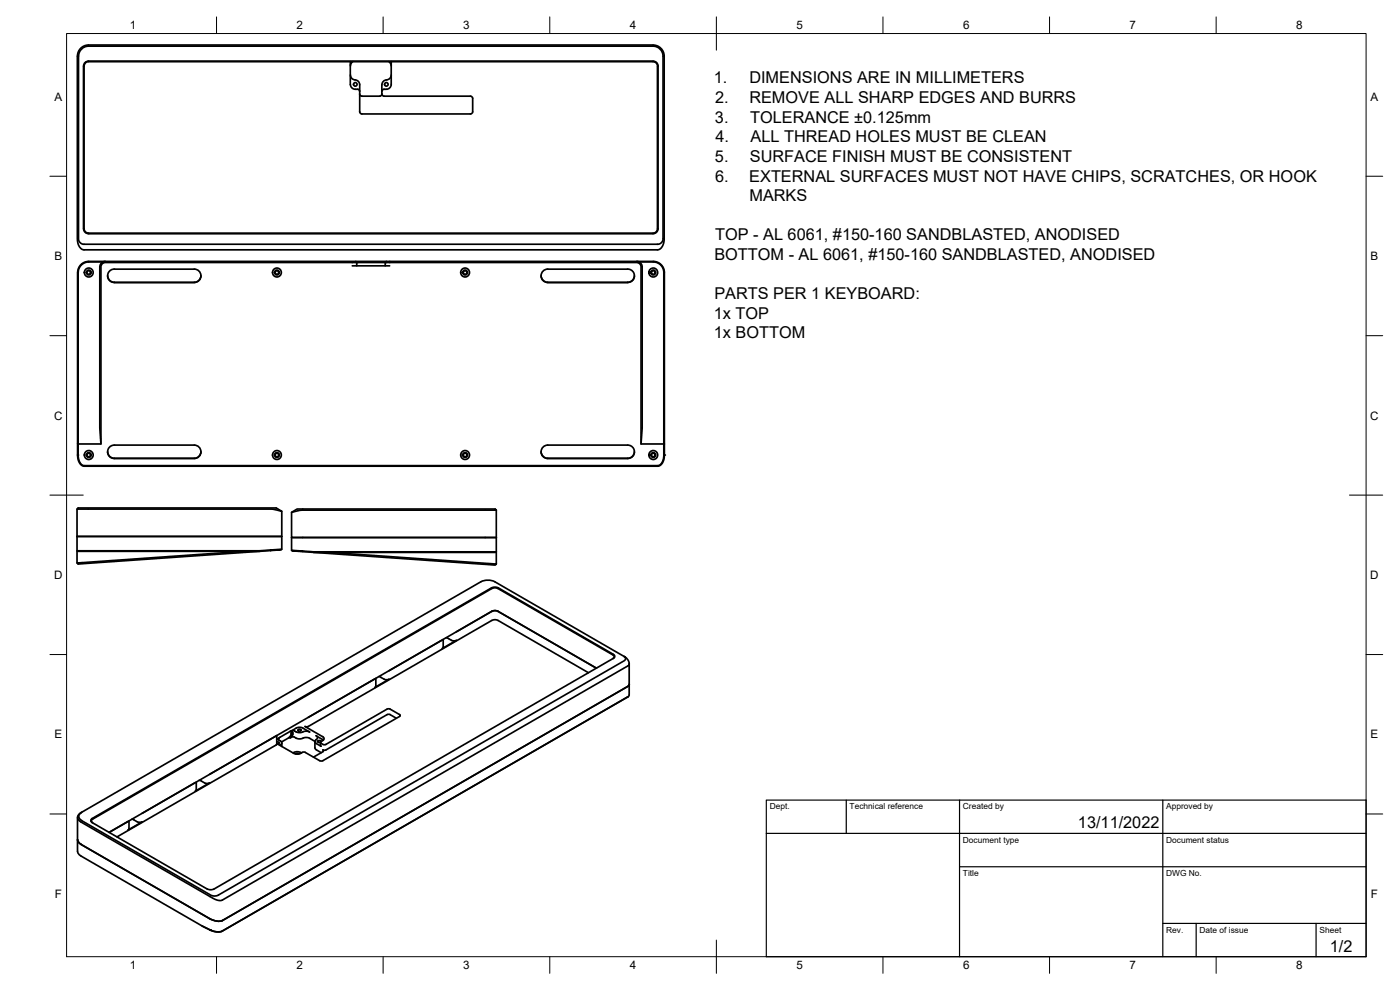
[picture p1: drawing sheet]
<svg xmlns="http://www.w3.org/2000/svg" width="420mm" height="297mm" viewBox="0 0 420 297" stroke-linecap="round" stroke-linejoin="round" font-family="sans-serif">
<!-- layer: Visible -->
<g fill="none" stroke="#000" stroke-width=".51">
<path d="M23.2 16.8a3.3 3.3 0 0 1 3.4-3.3h169.4a3.3 3.3 0 0 1 3.3 3.4v55l-.6 2.1-.5 .6-.7 .4-172.8-.1-1-1.1-.5-1.9v-55M24.2 15a2.99 2.99 0 0 1 2.4-1.1h169.4a2.99 2.99 0 0 1 3 3v54.9l-.3 .8-.8 .6-172.8 .1-1.1-.5-.4-1v-55l.1-.6zM26.6 18.5h169.4a1.34 1.34 0 0 1 1.3 1.3v48.8a1.34 1.34 0 0 1-1.3 1.4h-169.4a1.38 1.38 0 0 1-1.4-1.4v-48.8M26.6 18.5a1.33 1.33 0 0 0-1.3 1.3M105.1 18.5v6.8M105.9 18.5l-.6 .5-.1 .8M116.7 18.5l.5 .5 .2 .8M117.4 18.5v6.8M105.2 22.5a1.67 1.67 0 0 0 1.8 1.6 1.47 1.47 0 0 1 .9 1.3v8.1l.5 .6 32.8 .1 .5-.2 .2-.5v-4l-.2-.4-.5-.2h-25.9M105.2 25.3a1.76 1.76 0 0 0 2.3 1.5l.4 .6M107.9 28.2l.2 .5 .5 .2h5.4l.4-.2 .2-.5 .2 .5 .5 .2M114.6 25.4v2.8"/>
<path d="M115.3 26.8l-.5 .2-.2 .4M117.4 22.5a1.67 1.67 0 0 1-1.8 1.6 1.47 1.47 0 0 0-1 1.3M117.4 25.3a1.63 1.63 0 0 1-2.1 1.5M26.6 70.1h169.4M26.6 70.1a1.52 1.52 0 0 1-1.5-1.5v-48.8a1.49 1.49 0 0 1 1.5-1.5h169.4a1.49 1.49 0 0 1 1.5 1.5v48.8a1.49 1.49 0 0 1-1.5 1.5M30.9 78.6h-4.3a3.2 3.2 0 0 0-3.1 3.2v55.1l.5 1.8 .4 .7 .6 .3h172.5l1-.7 .7-2.1v-3.7h-6.8v-53.3l-.5-.9-.7-.2h-75.6v1M31.6 78.4h-5a3.3 3.3 0 0 0-3.3 3.4M105.7 79.8h11.2M106.7 78.4h-75.2l-.9 .3-.5 .7-.1 .6v48.4l.3 4.8h-7v-51.4M106.7 78.4h9.3a2.86 2.86 0 0 1-2.5 .4h-4.7a2.38 2.38 0 0 1-2.1-.4zM107.1 78.8h-75.7l-.6 .2-.5 .9v53.3M107.1 78.8v1"/>
<path d="M116 78.4h75.2l.8 .3 .6 .7 .1 .6v48.4l-.3 4.8M191.1 78.4h5a3.3 3.3 0 0 1 3.3 3.4v54.9l-.5 2.1-1.2 1-172.5 .1-1.1-.7-.6-1.1-.2-1.4v-3.5M191.8 78.6h4.3a3.2 3.2 0 0 1 3.1 3.2v51.4h.2M34.3 80.8l24-.1a2 2 0 0 1 2 2 2 2 0 0 1-2 2M34.3 84.8h24M34.3 84.7h24M34.3 80.7a2 2 0 0 0-2 2 2 2 0 0 0 2 2 2.04 2.04 0 0 1-2-2M60.3 82.7a2 2 0 0 1-2 2M162.4 82.7a2 2 0 0 0 2 2M164.4 84.8h24M164.4 84.7h24M188.4 84.7a2 2 0 0 0 2-2 2 2 0 0 0-2-2l-24 .1a1.99 1.99 0 0 0-2 2 1.99 1.99 0 0 0 2 1.9"/>
<path d="M190.4 82.7a2 2 0 0 1-2 2M34.3 133.5h24a2 2 0 0 1 2 2 2 2 0 0 1-2 2M34.3 137.5h24M34.3 133.5a2 2 0 0 0-2 2 2 2 0 0 0 2 2 2.04 2.04 0 0 1-2-2M60.3 135.5a2 2 0 0 1-2 2M162.4 135.5a2 2 0 0 0 2 2M164.4 137.5h24M188.4 137.5a2 2 0 0 0 2-2 2 2 0 0 0-2-2h-24a2 2 0 0 0-2 2.1 2 2 0 0 0 2 1.9M190.4 135.5a2 2 0 0 1-2 2M23.1 152.7v8.3M84.6 153.4l-1.7-1h-57.8a2.18 2.18 0 0 0-2 .3h58.4l3.1 .7v7.6h-61.5M87.5 153.7l1.7-1h57.8a2.18 2.18 0 0 1 1.9 .4h-58.3l-3.1 .6v7.6h61.4"/>
<path d="M148.9 153.1v8.2M23.1 165.3h54.8v.1h-54.6zM23.1 161h61.5v3.8M23.1 161v7.9M77.9 165.3l6.7-.5-.5 .2-60.3 4.2h-.3l-.4-.3 50-3.5M94.2 165.6h54.7l-.1 .1h-54.6zM94.2 165.6l-6.7-.5 .2 .2 6.5 .4M94.2 165.7l54.3 3.9 .4-.4-49.9-3.5M148.9 161.3h-61.4v3.8M148.9 161.3v7.9M132.7 192l-16 9.3M133 191.9v2.3l-.3 .4"/>
<path d="M133.9 191.3l.7 .3a2.18 2.18 0 0 0 2.4 .5M136.9 192.1l-4.2 2.5M147.6 183.4l-114.9 66.4 5.7-3.3M147.6 183.4l-10.7 6.2M147.6 183.4l1.1-.2 .8 .2 29.5 17.1M184 197.6l.3-.5-.3-.6-34.5-19.9-1.6-.2-120.1 69.4M187.3 196.9l-38.8-22.3-1.8-.5-1.9 .2-120.6 69.6M188.8 199.1v9.5l-.4 .5M87.4 219.4v.9M87.4 219.4l.5 .5v.5l-.5 .7M87.4 219.3l.1 1.1-.4 .6-2.6 1.6M87.5 219.3l-3.8 2.2"/>
<path d="M87.5 219.8l-.2 .7-.7 .9M89.4 219l.6-.2 .4 .3-.6 .3zM92.9 219.6l-1.2-.2a3.6 3.6 0 0 1-3.8-.2l-.5 .1a3.4 3.4 0 0 1 3.2-1l2.3 1.3M112.5 203.7l-20 11.6M112.8 203.5v2.4M112.8 205.8l-.3 .5M113.7 203l.7 .2a2.18 2.18 0 0 0 2.4 .6l-4.3 2.5M119 215.5l-1.9-1.1h-.9l-18.4 10.6h-.9M119.9 214.4l.2 .2-.2 .4-23.2 13.3-.8-.1-4.5-2.5h-.5l-1 .5h-1.4l-5.4-3.1M119.9 214.4l-2.8-1.6-.7-.1-18.6 10.6h-.9M176.6 201.9l-27.1-15.7-1.6-.2-55.4 32h-.9l5.2 3M188.4 209.1l-122.4 70.5-1.8-.1-3.5-1.6-36.8-21.3-.6-1.2v-10.2"/>
<path d="M188.4 205.9l-122 70.4h-1.6l-1.8-.7-38.8-22.3-.8-.8-.1-.6M188.4 209.1l-121.7 70.2-1 .3-1.6-.2-3.5-1.6M188.5 209l-.1 .1M188.8 205.3l-.3 .6M58.6 234.8l-15.9 9.2M58.9 234.6v2.3l-.3 .4M59.8 234.1l.7 .3a2.18 2.18 0 0 0 2.4 .5l-4.3 2.5M82.9 223.5l-47.8 27.6M82.9 220.8l-20 11.6M83.1 220.7v2.6M83.1 222.6h.4l.3 .3-.5 .3M83.1 223.2l-.2 .3"/>
<path d="M83.7 221.5l-.2 .4M83.7 221.5l-.6 .3M83.7 221.5l-.2 .4 .6 .4M84.2 222.3a.64 .64 0 0 1 .4 .6 .64 .64 0 0 1-.4 .6M84.2 223.4l-.2 .2M84.6 222.9v1.1M87.5 221l-.4 .4 .8-.3a3.6 3.6 0 0 0 3.8 .2l1.2 .2M88.7 226.2l.5-.2 .5 .2M90.2 225.8l.2 .1M90.2 225.8l-1.2-.3-1.1 .4M92.9 221.5l1.6 .9v2M94.5 224.4l.4 .6"/>
<path d="M94.9 225l1.5 .8M96.2 222.8l.2 1.1-1.5-.8M96.3 222.5a.53 .53 0 0 0-.5-.3 .53 .53 0 0 0-.5 .4l.9 .1M96.4 222.5l-.2 .4 .7 .4M96.8 221.9l-1.9-1.2a.73 .73 0 0 1 .4 .8 .73 .73 0 0 1-.7 .6 .62 .62 0 0 0 .3 1M96.8 222.2l-.4 .3M96.8 221a.64 .64 0 0 1 .5 .6 .64 .64 0 0 1-.5 .6M96.8 221.9l.3 .1M96.9 225l.2 .4-.2 .2-2.8 1.6M24.3 243.9a1.44 1.44 0 0 0-1 1.3 1.44 1.44 0 0 0 .9 1.4l39.7 22.9 1.4 .6 1.1 .1 122-70.4 .4-.4v-.7l-.7-1.1-.8-.7 .4 .7-.4 .7-122 70.4-1 .1-1-.2-38.8-22.4M24.5 243.7a1.29 1.29 0 0 0-.9 1.3 1.29 1.29 0 0 0 .9 1.2M27.7 246.8l-.3-.2a.62 .62 0 0 1 .3-1l120.2-69.4h.9l.8 .2 34.5 19.9 .4 .5-.4 .7-120.2 69.4-.9 .1-.8-.3-34.5-19.9"/>
<path d="M27.8 245.8l-.4 .5 .4 .6M38.7 246.3v2.3l-.3 .4 4.3-2.4M39.6 245.8l1.6 .8M41.2 246.6l.7 .1 .8-.1"/>
<circle cx="106.6" cy="25.3" r=".54"/>
<circle cx="115.9" cy="25.3" r=".54"/>
<circle cx="26.6" cy="81.8" r=".54"/>
<circle cx="26.6" cy="81.8" r=".73"/>
<circle cx="26.6" cy="81.8" r="1.33"/>
<circle cx="83.1" cy="81.8" r=".54"/>
<circle cx="83.1" cy="81.8" r=".73"/>
<circle cx="83.1" cy="81.8" r="1.33"/>
<circle cx="139.6" cy="81.8" r=".54"/>
<circle cx="139.6" cy="81.8" r=".73"/>
<circle cx="139.6" cy="81.8" r="1.33"/>
<circle cx="196.1" cy="81.8" r=".54"/>
<circle cx="196.1" cy="81.8" r=".73"/>
<circle cx="196.1" cy="81.8" r="1.33"/>
<circle cx="26.6" cy="136.5" r=".54"/>
<circle cx="26.6" cy="136.5" r=".73"/>
<circle cx="26.6" cy="136.5" r="1.33"/>
<circle cx="83.1" cy="136.5" r=".54"/>
<circle cx="83.1" cy="136.5" r=".73"/>
<circle cx="83.1" cy="136.5" r="1.33"/>
<circle cx="139.6" cy="136.5" r=".54"/>
<circle cx="139.6" cy="136.5" r=".73"/>
<circle cx="139.6" cy="136.5" r="1.33"/>
<circle cx="196.1" cy="136.5" r=".54"/>
<circle cx="196.1" cy="136.5" r=".73"/>
<circle cx="196.1" cy="136.5" r="1.33"/>
</g>
<g fill="#000">
<circle cx="107.1" cy="78.8" r=".25"/>
<circle cx="115.6" cy="78.8" r=".25"/>
<circle cx="23.3" cy="136.5" r=".25"/>
<circle cx="199.4" cy="136.5" r=".25"/>
<circle cx="81.2" cy="165" r=".25"/>
<circle cx="63" cy="279" r=".25"/>
<circle cx="63.1" cy="279" r=".25"/>
</g>
<!-- layer: BORDER -->
<g fill="none" stroke="#000" stroke-width=".3">
<path d="M20 10.1h390v276.9h-390zM65 5.1v5M115 5.1v5M165 5.1v5M215 5.1v10M265 5.1v5M315 5.1v5M365 5.1v5M15 52.9h5M410 52.9h5M15 100.7h5M410 100.7h5"/>
<path d="M15 148.6h10M405 148.6h10M15 196.4h5M410 196.4h5M15 244.2h5M410 244.2h5M65 287v5M115 287v5M165 287v5M215 282.1v9.9M265 287v5M315 287v5"/>
<path d="M365 287v5"/>
</g>
<!-- layer: TITLEBLOCK -->
<path d="M230 240.1h180v46.9h-180zM230 250h180M254 240.1v9.9M288 240.1v46.9M349 240.1v46.9M288 260.1h122M349 277.1h61M359 277.1v9.9M395 277.1v9.9" fill="none" stroke="#000" stroke-width=".36"/>
<g font-size="4.9">
<text x="214.2" y="25">1.</text>
<text x="224.9" y="25">DIMENSIONS ARE IN MILLIMETERS</text>
<text x="214.6" y="30.9">2.</text>
<text x="224.9" y="30.9">REMOVE ALL SHARP EDGES AND BURRS</text>
<text x="214.6" y="36.8">3.</text>
<text x="225.1" y="36.8">TOLERANCE ±0.125mm</text>
<text x="214.7" y="42.7">4.</text>
<text x="225.3" y="42.7">ALL THREAD HOLES MUST BE CLEAN</text>
<text x="214.6" y="48.6">5.</text>
<text x="225" y="48.6">SURFACE FINISH MUST BE CONSISTENT</text>
<text x="214.6" y="54.5">6.</text>
<text x="224.9" y="54.5">EXTERNAL SURFACES MUST NOT HAVE CHIPS, SCRATCHES, OR HOOK</text>
<text x="224.9" y="60.4">MARKS</text>
<text x="214.7" y="72.1">TOP - AL 6061, #150-160 SANDBLASTED, ANODISED</text>
<text x="214.4" y="78">BOTTOM - AL 6061, #150-160 SANDBLASTED, ANODISED</text>
<text x="214.4" y="89.8">PARTS PER 1 KEYBOARD:</text>
<text x="214.2" y="95.6">1x TOP</text>
<text x="214.2" y="101.5">1x BOTTOM</text>
<text x="323.5" y="248.5">13/11/2022</text>
<text x="399.1" y="285.7">1/2</text>
</g>
<g font-size="3.5">
<text x="39" y="8.8">1</text>
<text x="89" y="8.8">2</text>
<text x="139" y="8.8">3</text>
<text x="189" y="8.8">4</text>
<text x="239" y="8.8">5</text>
<text x="289" y="8.8">6</text>
<text x="339" y="8.8">7</text>
<text x="389" y="8.8">8</text>
<text x="16.3" y="30.2">A</text>
<text x="411.3" y="30.2">A</text>
<text x="16.3" y="78">B</text>
<text x="411.3" y="78">B</text>
<text x="16.2" y="125.9">C</text>
<text x="411.2" y="125.9">C</text>
<text x="16.2" y="173.7">D</text>
<text x="411.2" y="173.7">D</text>
<text x="16.3" y="221.6">E</text>
<text x="411.3" y="221.6">E</text>
<text x="16.4" y="269.4">F</text>
<text x="411.4" y="269.4">F</text>
<text x="39" y="290.8">1</text>
<text x="89" y="290.8">2</text>
<text x="139" y="290.8">3</text>
<text x="189" y="290.8">4</text>
<text x="239" y="290.8">5</text>
<text x="289" y="290.8">6</text>
<text x="339" y="290.8">7</text>
<text x="389" y="290.8">8</text>
</g>
<g font-size="2.5">
<text x="231" y="242.9">Dept.</text>
<text x="255" y="242.9">Technical reference</text>
<text x="289" y="242.9">Created by</text>
<text x="350" y="242.9">Approved by</text>
<text x="289" y="252.8">Document type</text>
<text x="350" y="252.8">Document status</text>
<text x="289" y="262.9">Title</text>
<text x="350" y="262.9">DWG No.</text>
<text x="350" y="279.9">Rev.</text>
<text x="360" y="279.9">Date of issue</text>
<text x="396" y="279.9">Sheet</text>
</g>
</svg>
